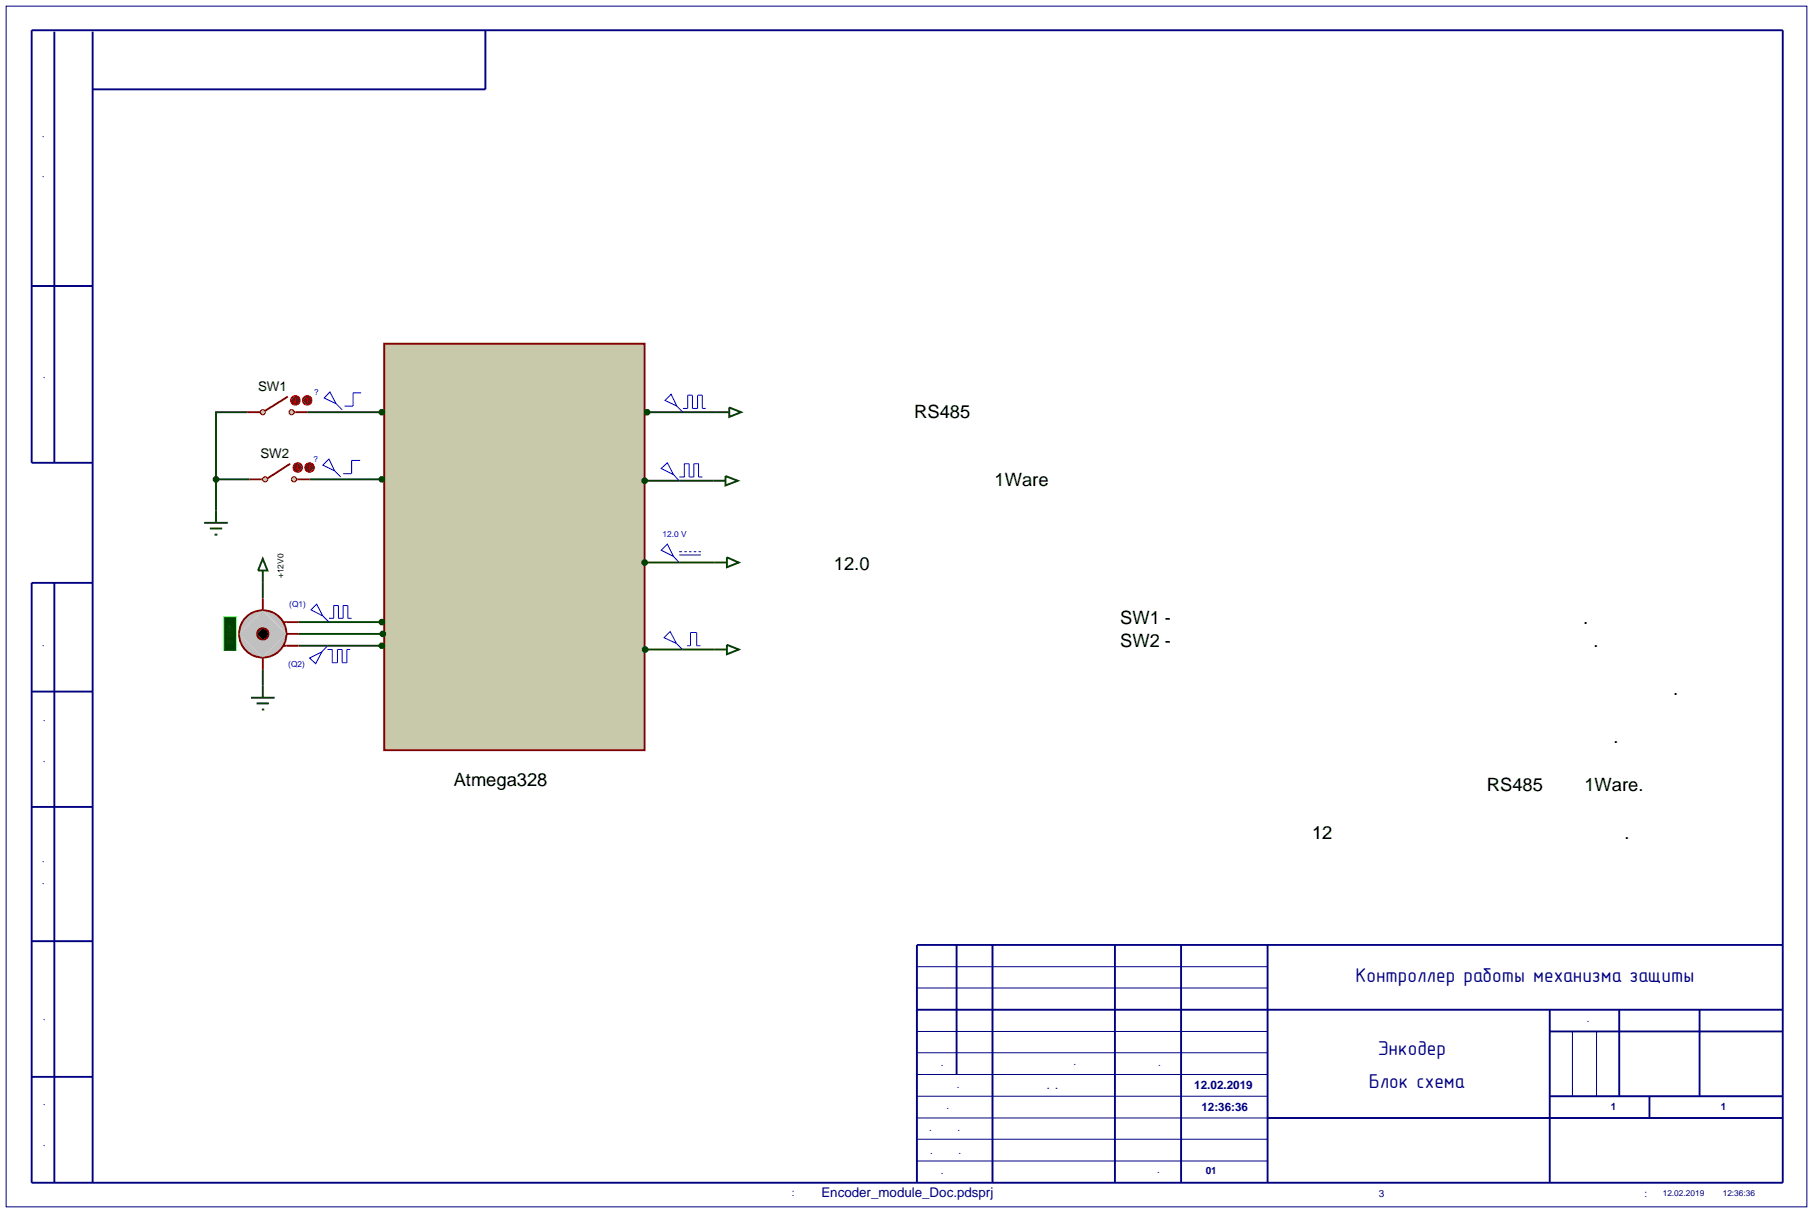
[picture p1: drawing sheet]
<svg xmlns="http://www.w3.org/2000/svg" width="384mm" height="257mm" viewBox="0 0 384 257" stroke-linecap="round" stroke-linejoin="round" font-family="sans-serif">
<path d="M1.3 1.3h381v254h-381zM194 218.2h74.2M194 209h74.2M194 204.5h74.2M332.7 218.2v13.7M337.8 218.2v13.7M194 222.7h74.2M194 231.9h74.2M194 236.5h74.2M194 227.3h74.2M194 241h74.2M194 245.6h74.2" fill="none" stroke="#000080" stroke-width=".21"/>
<g fill="none" stroke="#000080" stroke-width=".4">
<path d="M11.5 6.7v91.2M19.6 6.7v243.5M102.7 6.4v12.5h-83.1M6.7 60.5h12.9M19.6 97.9h-12.9v-91.5h370.5v243.8h-370.5v-126.9h12.9M11.5 123.3v126.9M6.7 146.3h12.9M6.7 170.7h12.9M6.7 199.1h12.9M202.4 199.9v27.4M210 199.9v50.3M235.9 199.9v50.3"/>
<path d="M249.9 199.9v50.3M268.2 199.9v50.3M377.2 199.9h-183.2v50.3M194 213.6h183.2M327.9 213.6v36.6M327.9 218.2h49.3M342.6 213.6v18.3M359.6 213.6v18.3M6.7 227.8h12.9M268.2 236.5h109M327.9 231.9h49.3M349 231.9v4.6"/>
</g>
<g fill="none" stroke="#004000" stroke-width=".4">
<path d="M52.3 87.2h-6.6v14.2M65 87.2h15.8M136.9 87.2h14.8M45.7 101.4v6.6M45.7 101.4h7.1M65.5 101.4h15.3M136.4 101.7h14.6M136.4 119h14.8M55.6 123.3v3.3M63.2 134.1h17.8M63.2 131.6h17.6M63.2 136.6h17.6"/>
<path d="M136.5 137.4h14.7M55.6 141.7v3.3"/>
</g>
<path d="M81.3 72.7h55.1v86h-55.1z" fill="#c8c8aa" stroke="#800000" stroke-width=".4"/>
<path d="M47.4 130.5h2.6v7.1h-2.6z" fill="#004000" stroke="#0f0" stroke-width=".21"/>
<path d="M51.8 130.9a5 5 0 0 1 3.8-1.8l-5 5a5 5 0 0 1 1.2-3.2zM55.6 129.1a5 5 0 0 1 5 5zM55.6 139.1l5-5a5 5 0 0 1-5 5zM50.6 134.1l5 5a5 5 0 0 1-5-5z" fill="#c0c0c0" stroke="#800000" stroke-width=".4"/>
<path d="M50.6 134.1l5-5 5 5-5 5z" fill="#c0c0c0"/>
<path d="M54.9 133.1l.7-.2-1.2 1.2 .1-.4zM55.6 132.9a1.16 1.16 0 0 1 1.2 1.2zM55.6 135.3l1.2-1.2a1.16 1.16 0 0 1-1.2 1.2zM54.4 134.1l1.2 1.2a1.16 1.16 0 0 1-1.2-1.2z" fill="#000" stroke="#800000" stroke-width=".4"/>
<path d="M55.6 132.9l1.2 1.2-1.2 1.2-1.2-1.2z" fill="#000"/>
<path d="M55.6 126.6v2.4M55.6 139.2v2.5M60.1 131.6h3.1M60.1 136.6h3.1M60.6 134.1h2.6" fill="none" stroke="#800000" stroke-width=".4"/>
<path d="M80.4 131.3l.4-.2-.5 .5zM80.8 131.1l.3 .1 .2 .4zM80.8 132.1l.5-.5-.2 .4zM80.3 131.6l.5 .5-.4-.2z" fill="#004000" stroke="#004000" stroke-width=".4"/>
<path d="M80.3 131.6l.5-.5 .5 .5-.5 .5z" fill="#004000"/>
<path d="M80.7 133.7l.3-.1-.5 .5zM81 133.6l.3 .1 .2 .4zM81 134.6l.5-.5-.2 .4zM80.5 134.1l.5 .5-.3-.1z" fill="#004000" stroke="#004000" stroke-width=".4"/>
<path d="M81 133.6l.5 .5-.5 .5-.5-.5z" fill="#004000"/>
<path d="M80.5 136.2l.3-.1-.5 .5zM80.8 136.1l.3 .1 .2 .4zM80.8 137.1l.5-.5-.2 .4zM80.3 136.6l.5 .5-.3-.1z" fill="#004000" stroke="#004000" stroke-width=".4"/>
<path d="M80.8 136.1l.5 .5-.5 .5-.5-.5z" fill="#004000"/>
<path d="M55.6 118.2l1 2.5h-2zM55.6 120.7v2.6M53.1 147.6h5M54.3 148.8h2.6M55.4 150.1h.5M55.6 145v2.6" fill="none" stroke="#004000" stroke-width=".4"/>
<g fill="#c8c8aa" stroke="#800000" stroke-width=".3">
<path d="M61.3 86.9l.4-.2-.5 .5zM61.7 86.7l.4 .2 .1 .3zM61.7 87.7l.5-.5-.1 .3zM61.2 87.2l.5 .5-.3-.1z"/>
<path d="M55.2 86.9l.4-.2-.5 .5zM55.6 86.7l.3 .1 .2 .4zM55.6 87.7l.5-.5-.2 .4zM55.1 87.2l.5 .5-.4-.2z"/>
</g>
<g fill="#c8c8aa">
<path d="M61.2 87.2l.5-.5 .5 .5-.5 .5z"/>
<path d="M55.1 87.2l.5-.5 .5 .5-.5 .5z"/>
</g>
<path d="M52.3 87.2h2.8M60.9 83.9l-4.8 3M62.2 87.2h2.8" fill="none" stroke="#800000" stroke-width=".4"/>
<path d="M61.8 84l.7-.3-1 1zM62.5 83.7a.94 .94 0 0 1 1 1zM62.5 85.7l1-1a.94 .94 0 0 1-1 1zM61.5 84.7l1 1a.94 .94 0 0 1-1-1z" fill="#400000" stroke="#f00" stroke-width=".21"/>
<path d="M61.5 84.7l1-1 1 1-1 1z" fill="#400000"/>
<path d="M62.2 84.9l.3 .3M62.5 84.2v1M62.7 84.9l-.2 .3" fill="none" stroke="#f00" stroke-width=".21"/>
<path d="M64.3 84l.7-.3-1 1zM65 83.7a.94 .94 0 0 1 1 1zM65 85.7l1-1a.94 .94 0 0 1-1 1zM64 84.7l1 1a.94 .94 0 0 1-1-1z" fill="#400000" stroke="#f00" stroke-width=".21"/>
<path d="M64 84.7l1-1 1 1-1 1z" fill="#400000"/>
<path d="M65 84.2l-.3 .2M65 84.2l.3 .2M65 84.2v1" fill="none" stroke="#f00" stroke-width=".21"/>
<g fill="#c8c8aa" stroke="#800000" stroke-width=".3">
<path d="M61.8 101.1l.4-.2-.5 .5zM62.2 100.9l.3 .1 .2 .4zM62.7 101.4l-.2 .4-.3 .1zM61.7 101.4l.5 .5-.3-.1z"/>
<path d="M55.7 101.1l.4-.2-.5 .5zM56.1 100.9l.3 .1 .2 .4zM56.6 101.4l-.2 .4-.3 .1zM55.6 101.4l.5 .5-.3-.1z"/>
</g>
<g fill="#c8c8aa">
<path d="M61.7 101.4l.5-.5 .5 .5-.5 .5z"/>
<path d="M55.6 101.4l.5-.5 .5 .5-.5 .5z"/>
</g>
<path d="M61.4 98.1l-4.8 3.1M52.8 101.4h2.8M62.7 101.4h2.8" fill="none" stroke="#800000" stroke-width=".4"/>
<path d="M62.3 98.2l.7-.3-1 1zM63 97.9a.94 .94 0 0 1 1 1zM64 98.9a.94 .94 0 0 1-1 1zM62 98.9l1 1a.94 .94 0 0 1-1-1z" fill="#400000" stroke="#f00" stroke-width=".21"/>
<path d="M62 98.9l1-1 1 1-1 1z" fill="#400000"/>
<path d="M62.7 99.1l.3 .3M63 98.4v1M63.2 99.1l-.2 .3" fill="none" stroke="#f00" stroke-width=".21"/>
<path d="M64.8 98.2l.7-.3-1 1zM65.5 97.9a.94 .94 0 0 1 1 1zM66.5 98.9a.94 .94 0 0 1-1 1zM64.5 98.9l1 1a.94 .94 0 0 1-1-1z" fill="#400000" stroke="#f00" stroke-width=".21"/>
<path d="M65.5 97.9l1 1-1 1-1-1z" fill="#400000"/>
<path d="M65.5 98.4l-.2 .2M65.5 98.4l.3 .2M65.5 98.4v1" fill="none" stroke="#f00" stroke-width=".21"/>
<path d="M43.2 110.6h5M44.4 111.8h2.6M45.4 113.1h.6M45.7 108v2.6" fill="none" stroke="#004000" stroke-width=".4"/>
<path d="M45.4 101l.3-.1-.5 .5zM45.7 100.9l.3 .1 .2 .4zM45.7 101.9l.5-.5-.2 .4zM45.2 101.4l.5 .5-.3-.1z" fill="#004000" stroke="#004000" stroke-width=".4"/>
<path d="M45.2 101.4l.5-.5 .5 .5-.5 .5z" fill="#004000"/>
<path d="M80.4 86.9l.4-.2-.5 .5zM80.8 86.7l.3 .1 .2 .4zM80.8 87.7l.5-.5-.2 .4zM80.3 87.2l.5 .5-.4-.2z" fill="#004000" stroke="#004000" stroke-width=".4"/>
<path d="M80.3 87.2l.5-.5 .5 .5-.5 .5z" fill="#004000"/>
<path d="M80.4 101.1l.4-.2-.5 .5zM80.8 100.9l.3 .1 .2 .4zM80.8 101.9l.5-.5-.2 .4zM80.3 101.4l.5 .5-.3-.1z" fill="#004000" stroke="#004000" stroke-width=".4"/>
<path d="M80.3 101.4l.5-.5 .5 .5-.5 .5z" fill="#004000"/>
<path d="M68.3 98.4l1.3-1.3 1.2 2.5zM69.8 82.9l1.3 2.5-2.5-1.2zM70.8 99.6l1.3 1.3M71.1 85.4l1.3 1.3M76.2 97.4h-1.8v2.8h-1.8M76.4 83.1h-1.7v2.8h-1.8M65.5 139.2l2.6-1.3-1.3 2.5zM65.8 129l1.2-1.2 1.3 2.5zM68.3 130.3l1.3 1.3M69.3 136.6l-1.2 1.3M69.3 137.4h1v2.8h1.1v-2.8h1v2.8h1v-2.8h.7M69.6 130.8h1v-2.7h1v2.7h1v-2.7h1v2.7h.8" fill="none" stroke="#0000c0" stroke-width=".21"/>
<path d="M151.7 87.2h2.6M154.3 86.2l2.5 1-2.5 1zM151 101.7h2.5M151.2 119h2.6M153.5 100.7l2.6 1-2.6 1zM153.8 117.9l2.5 1.1-2.5 1z" fill="none" stroke="#004000" stroke-width=".4"/>
<path d="M136.5 86.9l.4-.2-.5 .5zM136.9 86.7l.4 .2 .1 .3zM136.9 87.7l.5-.5-.1 .3zM136.4 87.2l.5 .5-.4-.2z" fill="#004000" stroke="#004000" stroke-width=".4"/>
<path d="M136.4 87.2l.5-.5 .5 .5-.5 .5z" fill="#004000"/>
<path d="M136 101.4l.4-.2-.5 .5zM136.4 101.2l.3 .1 .2 .4zM136.9 101.7l-.1 .3-.4 .2zM135.9 101.7l.5 .5-.4-.2z" fill="#004000" stroke="#004000" stroke-width=".4"/>
<path d="M135.9 101.7l.5-.5 .5 .5-.5 .5z" fill="#004000"/>
<path d="M136 118.7l.4-.2-.5 .5zM136.4 118.5l.4 .2 .1 .3zM136.4 119.5l.5-.5-.1 .3zM135.9 119l.5 .5-.3-.1z" fill="#004000" stroke="#004000" stroke-width=".4"/>
<path d="M135.9 119l.5-.5 .5 .5-.5 .5z" fill="#004000"/>
<g fill="none" stroke="#0000c0" stroke-width=".21">
<path d="M139.9 99.1l1.3-1.2 1.3 2.5zM142 83.4l1.2 2.5-2.5-1.2zM143.2 85.9l1.3 1.3M144.5 86.4h1v-2.8h1v2.8h1.1v-2.8h1v2.8h.7M139.9 116.4l1.3-1.3 1.3 2.6zM142.5 100.4l1.2 1.3M142.5 117.7l1.2 1.3M143.7 100.9h1.1v-2.8h1v2.8h1v-2.8h1v2.8h.8M143.7 116.7h.6M143.7 117.4h4.6M144.8 116.7h.5M145.8 116.7h.5"/>
<path d="M146.8 116.7h.5M147.8 116.7h.5"/>
</g>
<path d="M151.2 137.4h2.6M153.8 136.4l2.5 1-2.5 1z" fill="none" stroke="#004000" stroke-width=".4"/>
<path d="M136.1 137.1l.4-.2-.5 .5zM136.5 136.9l.3 .1 .2 .4zM137 137.4l-.2 .4-.3 .1zM136 137.4l.5 .5-.4-.2z" fill="#004000" stroke="#004000" stroke-width=".4"/>
<path d="M136 137.4l.5-.5 .5 .5-.5 .5z" fill="#004000"/>
<path d="M140.5 134.9l1.3-1.3 1.3 2.5zM143.1 136.1l1.3 1.3M145.4 136.6h.7v-2.8h1.3v2.8h.8" fill="none" stroke="#0000c0" stroke-width=".21"/>
<g font-size="4.2" fill="#000080">
<text x="286.8" y="207.8">Контроллер работы механизма защиты</text>
<text x="291.5" y="223.2">Энкодер</text>
<text x="289.6" y="230.3">Блок схема</text>
</g>
<g font-size="3.9">
<text x="161.5" y="88.5">Связь с УРОВ по RS485</text>
<text x="159" y="102.9">Связь с УРОВ по протоколу 1Ware</text>
<text x="160" y="120.5">Питание 12.0 вольт от УРОВ</text>
<text x="237" y="131.9">SW1 - датчик верхнего положения механизма защиты.</text>
<text x="237" y="136.9">SW2 - датчик исходного положения механизма защиты.</text>
<text x="237" y="147">Энкодер определяет направления движения механизма защиты.</text>
<text x="237" y="157.2">определяется скорость перемещения механизма защиты.</text>
<text x="96" y="166.3">Atmega328</text>
<text x="237" y="167.4">Данные передаются в УРОВ по протоколу RS485 или 1Ware.</text>
<text x="237" y="177.5">Питание контроллера 12 вольт поступает от модуля УРОВ.</text>
</g>
<g font-size="2.8">
<text x="54.6" y="82.8">SW1</text>
<text x="55.1" y="97">SW2</text>
</g>
<text font-size="2.8" fill="#000080" x="173.8" y="253.2">Encoder_module_Doc.pdsprj</text>
<g font-size="2.5" fill="#000080">
<text x="252.7" y="230.3">12.02.2019</text>
<text x="254.2" y="235">12:36:36</text>
</g>
<g font-size="2.1" fill="#000080">
<text x="9.3" y="42.7" transform="rotate(-90 9.3 42.7)">Перв. примен.</text>
<text x="9.5" y="86.3" transform="rotate(-90 9.5 86.3)">Справ. №</text>
<text x="9.3" y="141.9" transform="rotate(-90 9.3 141.9)">Подп. и дата</text>
<text x="9.5" y="165.2" transform="rotate(-90 9.5 165.2)">Инв. № дубл.</text>
<text x="9.3" y="192.2" transform="rotate(-90 9.3 192.2)">Взам. инв. №</text>
<text x="9.5" y="221.1" transform="rotate(-90 9.5 221.1)">Подп. и дата</text>
<text x="332.2" y="216.1">Лит.</text>
<text x="195.1" y="225.5">Изм.</text>
<text x="218.4" y="225.2">№ докум.</text>
<text x="240" y="225.5">Подп.</text>
<text x="195.3" y="230.1">Разраб.</text>
<text x="195.3" y="234.6">Пров.</text>
<text x="195.3" y="239.2">Т.контр.</text>
<text x="340.8" y="234.9">1</text>
<text x="364.1" y="234.9">1</text>
<text x="195.3" y="244">Н.контр.</text>
<text x="9.5" y="246.5" transform="rotate(-90 9.5 246.5)">Инв. № подл.</text>
<text x="195.6" y="248.4">Утв.</text>
<text x="239" y="248.1">Ревиз.</text>
<text x="255.1" y="248.4">01</text>
<text x="154" y="253">Файл проекта:</text>
<text x="282.2" y="253.1">Формат А3</text>
<text x="339.3" y="253.1">Изменен:</text>
</g>
<g font-size="1.8" fill="#0000c0">
<text x="66.5" y="83.5">?</text>
<text x="66.3" y="97.7">?</text>
<text x="140.2" y="113.5">12.0 V</text>
<text x="61.2" y="128.4">(Q1)</text>
<text x="61" y="141">(Q2)</text>
</g>
<text font-size="1.8" x="60" y="122.3" transform="rotate(-90 60 122.3)">+12V0</text>
<text font-size="1.8" fill="#008000" x="48.1" y="131.9" transform="rotate(90 48.1 131.9)">+88.8</text>
<g font-size="1.8" fill="#000080">
<text x="211.3" y="230.4">Мосейчук А.В.</text>
<text x="351.8" y="253.1">12.02.2019</text>
<text x="364.5" y="253.1">12:36:36</text>
</g>
</svg>
